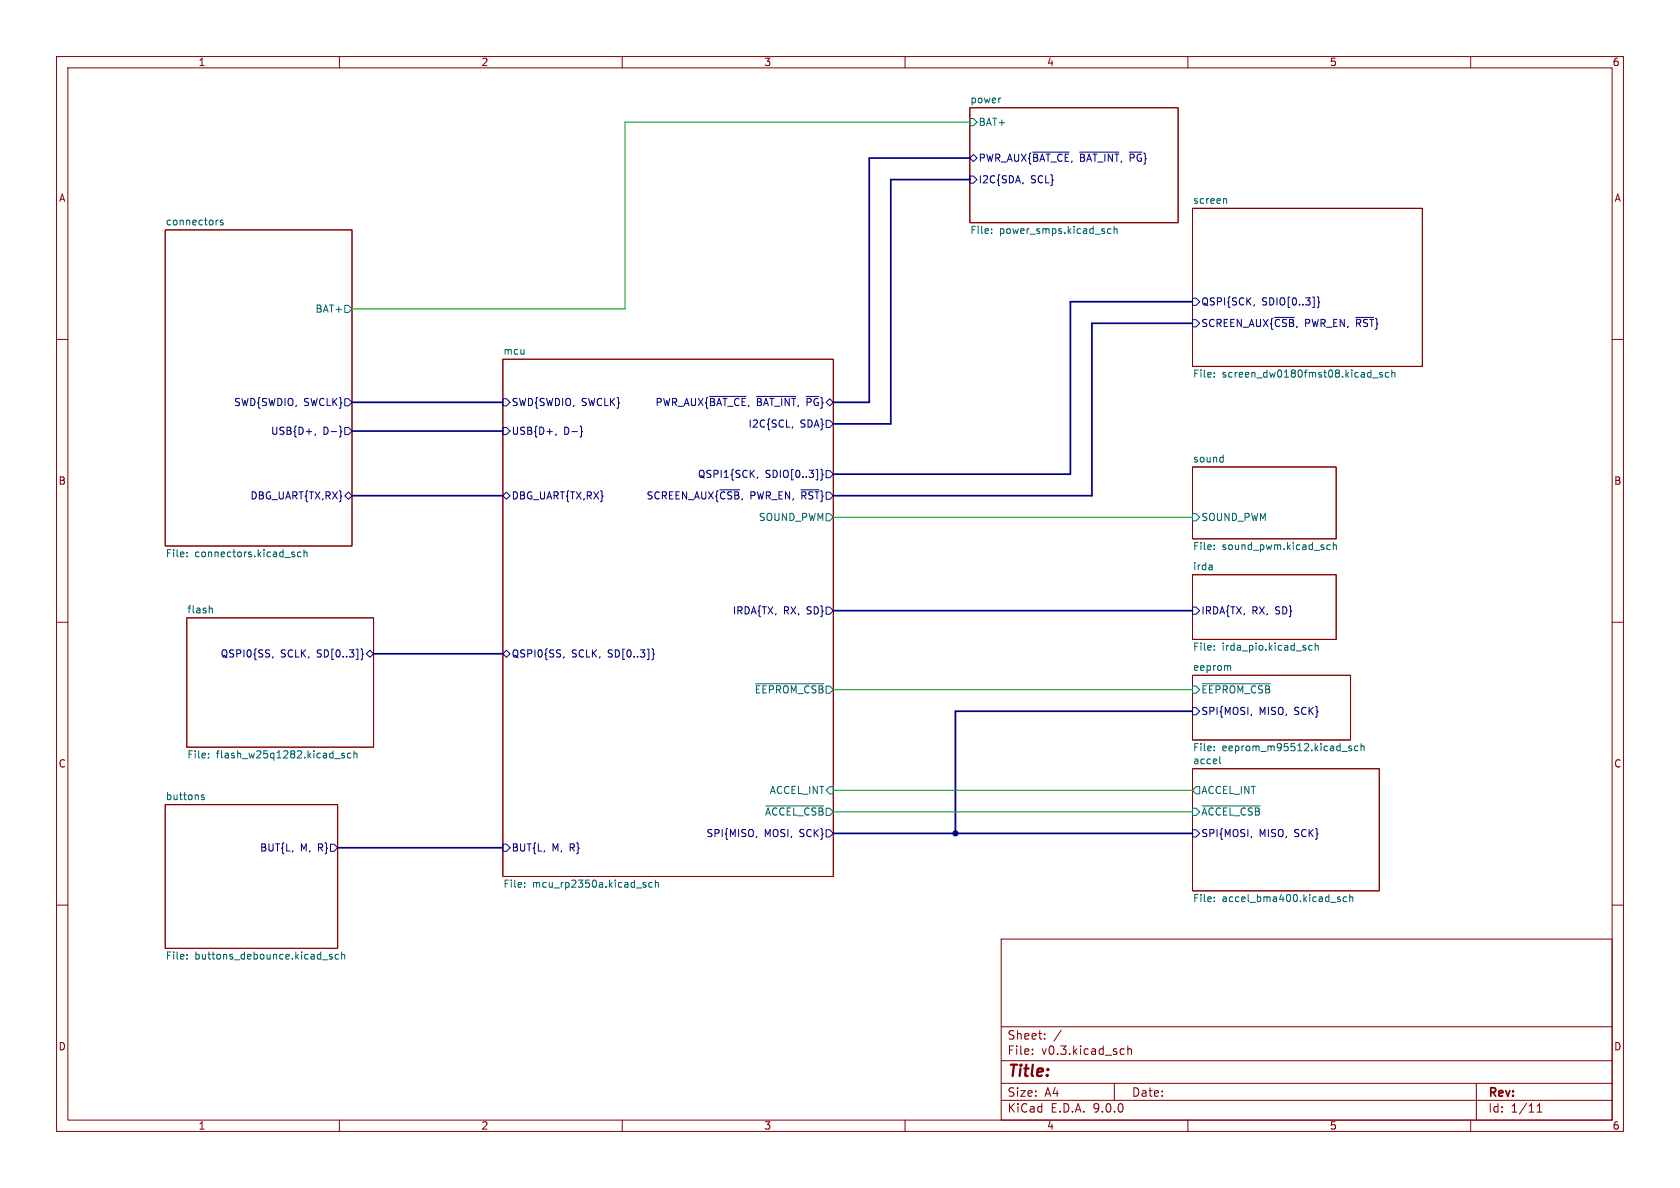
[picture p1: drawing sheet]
<svg xmlns="http://www.w3.org/2000/svg" width="297mm" height="210mm" viewBox="0 0 297 210" stroke-linecap="round" stroke-linejoin="round" font-family="sans-serif">
<g fill="none" stroke="#840000" stroke-width=".18">
<path d="M10 10h277v190h-277zM12 12h273v186h-273zM60 10v2M110 10v2M160 10v2M171.4 19.1h36.9v20.3h-36.9zM210 10v2M260 10v2M210.8 36.8h40.7v28h-40.7zM29.2 40.6h33v55.9h-33zM10 60h2M88.9 63.5h58.4v91.4h-58.4z"/>
<path d="M285 60h2M210.8 82.6h25.4v12.7h-25.4zM10 110h2M33 109.2h33v22.9h-33zM210.8 101.6h25.4v11.4h-25.4zM210.8 119.4h28v11.4h-28zM285 110h2M210.8 135.9h33v21.6h-33zM29.2 142.2h30.5v25.4h-30.5zM10 160h2M177 166h108v32h-108zM285 160h2"/>
<path d="M60 198v2M110 198v2M160 198v2M177 194.5h108M177 191.5h108M177 187.5h108M177 181.5h108M182.5 186.3v.1M182.5 185.5v.1M184.7 183.6v.1M184.7 182.8v.1M187.6 182.1l-1.3 2"/>
<path d="M197 191.5v3M198.3 185.4l.4 .1M198.7 186.3l-.4 .1M199.4 185.5l.2-.1 .4 .1v.9M199.4 184.9v1.5M210 198v2M260 198v2M261 191.5v6.5M271.7 196.6h.9M271.7 195.5l.5-.4v1.5"/>
</g>
<g fill="none" stroke="#006464" stroke-width=".18">
<path d="M176.8 17.3h.1M38.6 38.9l-.3 .1M39.4 39l-.3-.1-.2 .2 .1 .2 .4 .1v.3h-.5M171.4 21h.7l.6 .6-.6 .6h-.7zM216.5 35.1l.3 .2v.7M61 54h.6l.6 .6-.6 .6h-.6zM175.3 41.2v.1M175.3 40.5v.1M196.4 40.5l-.4-.1-.2 .3 .1 .5h.5M197 40.6l.1-.2 .3 .1 .1 .8M197 40v1.3M214.7 65.9v.1"/>
<path d="M214.7 66.6v.1M242.7 66.8h.9M244.4 65.9l-.3-.1-.2 .2v.2l.5 .1v.3h-.5M245.5 65.9l-.4-.1-.2 .3 .1 .5h.5M246.1 66l.1-.2 .3 .1 .1 .8M246.1 65.4v1.3M33.1 97.6v.2M33.1 98.3v.1M51.9 98l.2 .2-.2 .2M51.9 97.6h.1M53.2 97.6h-.4l-.2 .2 .1 .6h.5M53.7 97.7l.2-.1h.3l.1 .8"/>
<path d="M53.7 97.2v1.2M146 90.8h.7l.6 .6-.6 .7h-.7zM210.8 90.8h.7l.6 .6-.6 .7h-.7zM214.7 96.4v.1M214.7 97v.2M216.1 80.8l.1 .1M216.2 80.4v1.3M216.2 81.6l-.1 .1M235.2 96.4l-.4-.1-.2 .3 .1 .5h.5M235.7 96.4l.2-.1 .3 .1 .1 .8M235.7 95.9v1.3M37.2 107.5l.3 .2v.6"/>
<path d="M214.7 114.2v.1M214.7 114.8v.1M217.2 117.7l.4 .1v.7M232 114.2l-.4-.1-.2 .2 .1 .6h.5M232.5 114.2l.2-.1 .3 .1 .1 .7M232.5 113.7v1.2M36.9 133.9v.1M36.9 133.2v.1M59.2 134.1h1M60.9 133.2l-.3-.1-.2 .2 .1 .2 .4 .1v.3h-.5M62 133.2l-.3-.1-.3 .3 .1 .5h.5M62.6 133.3l.2-.2 .3 .1v.8"/>
<path d="M62.6 132.7v1.3M133.5 120.9h12.1M146.7 139.1h.6v1.2h-.6l-.7-.6zM210.8 121.3h.7l.6 .6-.6 .7h-.7zM211.5 139.1h.6v1.2h-.6l-.7-.6zM212.5 120.9h12.1M214.7 131.9v.2M214.7 132.6v.1M215.6 133.7v1.1l.2 .2M238.9 131.9h-.3l-.2 .2 .1 .1 .4 .2v.3h-.5M240.1 131.9h-.4l-.2 .2 .1 .6h.5M240.6 132l.2-.1h.3l.1 .8"/>
<path d="M240.6 131.4v1.3M36.1 140.6l-.3-.1-.2 .2 .1 .2 .4 .1v.3h-.5M92.7 156.7v.1M92.7 156.1v.1M113.7 156.4l.5 .2v.2h-.4M113.7 156.1h.5M115.3 156.1l-.4-.1-.2 .2 .1 .6h.5M115.9 156.1l.1-.1 .3 .1 .1 .7M115.9 155.6v1.2M135.4 142.5h10.2M210.8 142.9h.7l.6 .6-.6 .6h-.7zM212.5 142.5h10.3"/>
<path d="M214.7 159.3v.1M214.7 158.6v.1M236.9 158.6l-.3-.1-.2 .2 .1 .2 .4 .1v.3h-.5M238.1 158.6l-.4-.1-.2 .3 .1 .5h.5M238.6 158.7l.2-.2 .3 .1 .1 .8M238.6 158.1v1.3M33.1 169.4v.1M33.1 168.8v.1M57 169.7h1M58.7 168.8l-.3-.1-.2 .2 .1 .2 .4 .1v.3h-.5M59.9 168.8l-.4-.1-.3 .2 .2 .6h.5M60.4 168.8l.2-.1 .3 .1v.7"/>
<path d="M60.4 168.3v1.2"/>
</g>
<g fill="none" stroke="#000084" stroke-width=".18">
<path d="M171.4 27.9l.7-.6 .6 .6-.6 .7zM171.4 31.1h.7l.6 .7-.6 .6h-.7zM180.9 32.3l-.1 .2M182.6 26.9h6.4M190.9 26.9h6.9M210.8 52.7h.7l.6 .6-.6 .7h-.7zM210.8 56.5h.7l.6 .7-.6 .6h-.7zM221.8 53.9l-.2 .2M225.3 56.1h3.5M232.9 52.5l.2 .1v.7l.2 .1-.2 .2v.6l-.2 .2M239.7 56.1h3.2M55.8 76.7l-.2 .3"/>
<path d="M60.1 75.3l.1 .2v.6l.2 .2-.2 .2v.6l-.1 .2M61 70.5h.6l.6 .6-.6 .7h-.6zM61 75.6h.6l.6 .6-.6 .6h-.6zM88.9 70.5h.6l.7 .6-.7 .7h-.6zM88.9 75.6h.6l.7 .6-.7 .6h-.6zM98.3 76.7l-.1 .3M102.6 75.3l.2 .2v.6l.2 .2-.2 .2v.6l-.2 .2M125.4 70.1h6.5M133.7 70.1h7M140.1 75.4l-.1 .3M146 74.3h.7l.6 .6-.6 .7h-.7zM61 87.6l.6-.6 .6 .6-.6 .7z"/>
<path d="M88.9 87.6l.6-.6 .7 .6-.7 .7zM127.3 86.6h3.5M134 84.3l-.2 .3M141.6 86.6h3.2M145.1 82.9l.2 .2v.6l.2 .2-.2 .2v.6l-.2 .2M146 83.2h.7l.6 .6-.6 .7h-.7zM48.3 116.1l-.1 .2M63.8 114.7l.3 .2v.6l.1 .2-.1 .1v.7l-.3 .1M64.8 115.6l.6-.7 .6 .7-.6 .6zM88.9 115.6l.6-.7 .7 .7-.7 .6zM99.7 116.1l-.1 .2M115.3 114.7l.2 .2v.6l.2 .2-.2 .1v.7l-.2 .1"/>
<path d="M146 107.3h.7l.6 .7-.6 .6h-.7zM210.8 107.3h.7l.6 .7-.6 .6h-.7zM210.8 125.1h.7l.6 .6-.6 .7h-.7zM221.3 126.2l-.2 .3M58.4 149.2h.7l.6 .7-.6 .6h-.7zM88.9 149.2h.6l.7 .7-.7 .6h-.6zM133.8 147.8l-.1 .3M146 146.7h.7l.6 .6-.6 .7h-.7zM210.8 146.7h.7l.6 .6-.6 .7h-.7zM221.3 147.8l-.2 .3"/>
</g>
<path d="M171.4 31.8h-13.9v43.1h-10.2M171.4 27.9h-17.7v43.2h-6.4M210.8 57.2h-17.8v30.4h-45.7M210.8 53.3h-21.6v30.5h-41.9M62.2 71.1h26.7M62.2 76.2h26.7M62.2 87.6h26.7M66 115.6h22.9M147.3 108h63.5M210.8 125.7h-41.9v21.6M59.7 149.9h29.2M147.3 147.3h63.5" fill="none" stroke="#000084" stroke-width=".3"/>
<path d="M171.4 21.6h-60.9v33h-48.3M147.3 91.4h63.5M147.3 121.9h63.5M147.3 139.7h63.5M147.3 143.5h63.5" fill="none" stroke="#009600" stroke-width=".18"/>
<circle cx="168.9" cy="147.3" r=".46" fill="#000084" stroke="#000084" stroke-width=".18"/>
<text font-size="2.8" fill="#840000" x="178" y="190.9">Title:</text>
<g font-size="2.1" fill="#840000">
<text x="178" y="184">Sheet:</text>
<text x="178" y="186.7">File:</text>
<text x="184.1" y="186.7">v0.3.kicad_sch</text>
<text x="178" y="196.9">KiCad</text>
<text x="178" y="194.1">Size:</text>
<text x="184.7" y="194.1">A4</text>
<text x="185.7" y="196.9">E.D.A.</text>
<text x="193.3" y="196.9">9.0.0</text>
<text x="200" y="194.1">Date:</text>
<text x="263" y="194.3">Rev:</text>
<text x="263" y="196.9">Id:</text>
<text x="267.1" y="196.9">1/11</text>
</g>
<g font-size="1.8" fill="#840000">
<text x="35" y="11.9">1</text>
<text x="85" y="11.9">2</text>
<text x="135" y="11.9">3</text>
<text x="185" y="11.9">4</text>
<text x="235" y="11.9">5</text>
<text x="285" y="11.9">6</text>
<text x="10.3" y="35.9">A</text>
<text x="285.3" y="35.9">A</text>
<text x="10.3" y="85.9">B</text>
<text x="285.3" y="85.9">B</text>
<text x="10.3" y="135.9">C</text>
<text x="285.3" y="135.9">C</text>
<text x="10.3" y="185.9">D</text>
<text x="285.3" y="185.9">D</text>
<text x="35" y="199.9">1</text>
<text x="85" y="199.9">2</text>
<text x="135" y="199.9">3</text>
<text x="185" y="199.9">4</text>
<text x="235" y="199.9">5</text>
<text x="285" y="199.9">6</text>
</g>
<g font-size="1.8" fill="#006464">
<text x="171.4" y="18.3">power</text>
<text x="172.9" y="22.5">BAT+</text>
<text x="29.2" y="39.9">connectors</text>
<text x="171.4" y="41.7">File:</text>
<text x="176.7" y="41.7">power_smps.kicad_sch</text>
<text x="210.8" y="36.1">screen</text>
<text x="55.7" y="55.5">BAT+</text>
<text x="88.9" y="62.8">mcu</text>
<text x="210.8" y="67.1">File:</text>
<text x="216" y="67.1">screen_dw0180fmst08.kicad_sch</text>
<text x="210.8" y="81.8">sound</text>
<text x="134" y="92.3">SOUND_PWM</text>
<text x="212.3" y="92.3">SOUND_PWM</text>
<text x="29.2" y="98.8">File:</text>
<text x="34.4" y="98.8">connectors.kicad_sch</text>
<text x="210.8" y="100.9">irda</text>
<text x="210.8" y="97.6">File:</text>
<text x="216" y="97.6">sound_pwm.kicad_sch</text>
<text x="33" y="108.5">flash</text>
<text x="210.8" y="115.3">File:</text>
<text x="210.8" y="118.7">eeprom</text>
<text x="216" y="115.3">irda_pio.kicad_sch</text>
<text x="133.3" y="122.8">~{EEPROM_CSB}</text>
<text x="212.3" y="122.8">~{EEPROM_CSB}</text>
<text x="33" y="134.4">File:</text>
<text x="38.2" y="134.4">flash_w25q1282.kicad_sch</text>
<text x="210.8" y="135.2">accel</text>
<text x="210.8" y="133.1">File:</text>
<text x="216" y="133.1">eeprom_m95512.kicad_sch</text>
<text x="29.2" y="141.5">buttons</text>
<text x="136" y="140.6">ACCEL_INT</text>
<text x="212.3" y="140.6">ACCEL_INT</text>
<text x="135.1" y="144.4">~{ACCEL_CSB}</text>
<text x="212.3" y="144.4">~{ACCEL_CSB}</text>
<text x="88.9" y="157.3">File:</text>
<text x="94.1" y="157.3">mcu_rp2350a.kicad_sch</text>
<text x="210.8" y="159.8">File:</text>
<text x="216" y="159.8">accel_bma400.kicad_sch</text>
<text x="29.2" y="170">File:</text>
<text x="34.4" y="170">buttons_debounce.kicad_sch</text>
</g>
<g font-size="1.8" fill="#000084">
<text x="172.9" y="28.8">PWR_AUX{~{BAT_CE},</text>
<text x="190.8" y="28.8">~{BAT_INT},</text>
<text x="199.8" y="28.8">~{PG}}</text>
<text x="172.9" y="32.6">I2C{SDA,</text>
<text x="182.2" y="32.6">SCL}</text>
<text x="212.3" y="54.2">QSPI{SCK,</text>
<text x="212.3" y="58">SCREEN_AUX{~{CSB},PWR_EN, ~{RST}}</text>
<text x="223.1" y="54.2">SDIO[0..3]}</text>
<text x="41.3" y="72">SWD{SWDIO, SWCLK}</text>
<text x="90.4" y="72">SWD{SWDIO, SWCLK}</text>
<text x="115.8" y="72">PWR_AUX{~{BAT_CE},</text>
<text x="133.7" y="72">~{BAT_INT},</text>
<text x="142.7" y="72">~{PG}}</text>
<text x="47.8" y="77.1">USB{D+,</text>
<text x="57.1" y="77.1">D-}</text>
<text x="90.4" y="77.1">USB{D+,</text>
<text x="99.6" y="77.1">D-}</text>
<text x="132.2" y="75.8">I2C{SCL,</text>
<text x="141.4" y="75.8">SDA}</text>
<text x="44.2" y="88.5">DBG_UART{TX,RX}</text>
<text x="90.4" y="88.5">DBG_UART{TX,RX}</text>
<text x="114.2" y="88.5">SCREEN_AUX{~{CSB},PWR_EN, ~{RST}}</text>
<text x="123.3" y="84.7">QSPI1{SCK,</text>
<text x="135.3" y="84.7">SDIO[0..3]}</text>
<text x="129.4" y="108.8">IRDA{TX,</text>
<text x="138.5" y="108.8">RX,</text>
<text x="142.7" y="108.8">SD}</text>
<text x="212.3" y="108.8">IRDA{TX,</text>
<text x="221.3" y="108.8">RX,</text>
<text x="225.6" y="108.8">SD}</text>
<text x="38.9" y="116.4">QSPI0{SS,</text>
<text x="49.6" y="116.4">SCLK,</text>
<text x="56.1" y="116.4">SD[0..3]}</text>
<text x="90.4" y="116.4">QSPI0{SS,</text>
<text x="101" y="116.4">SCLK,</text>
<text x="107.6" y="116.4">SD[0..3]}</text>
<text x="212.3" y="126.6">SPI{MOSI,</text>
<text x="222.6" y="126.6">MISO,</text>
<text x="229" y="126.6">SCK}</text>
<text x="124.8" y="148.2">SPI{MISO,</text>
<text x="135.1" y="148.2">MOSI,</text>
<text x="141.5" y="148.2">SCK}</text>
<text x="212.3" y="148.2">SPI{MOSI,</text>
<text x="222.6" y="148.2">MISO,</text>
<text x="229" y="148.2">SCK}</text>
<text x="45.9" y="150.7">BUT{L,</text>
<text x="53.1" y="150.7">M,</text>
<text x="56.3" y="150.7">R}</text>
<text x="90.4" y="150.7">BUT{L,</text>
<text x="97.6" y="150.7">M,</text>
<text x="100.8" y="150.7">R}</text>
</g>
</svg>
